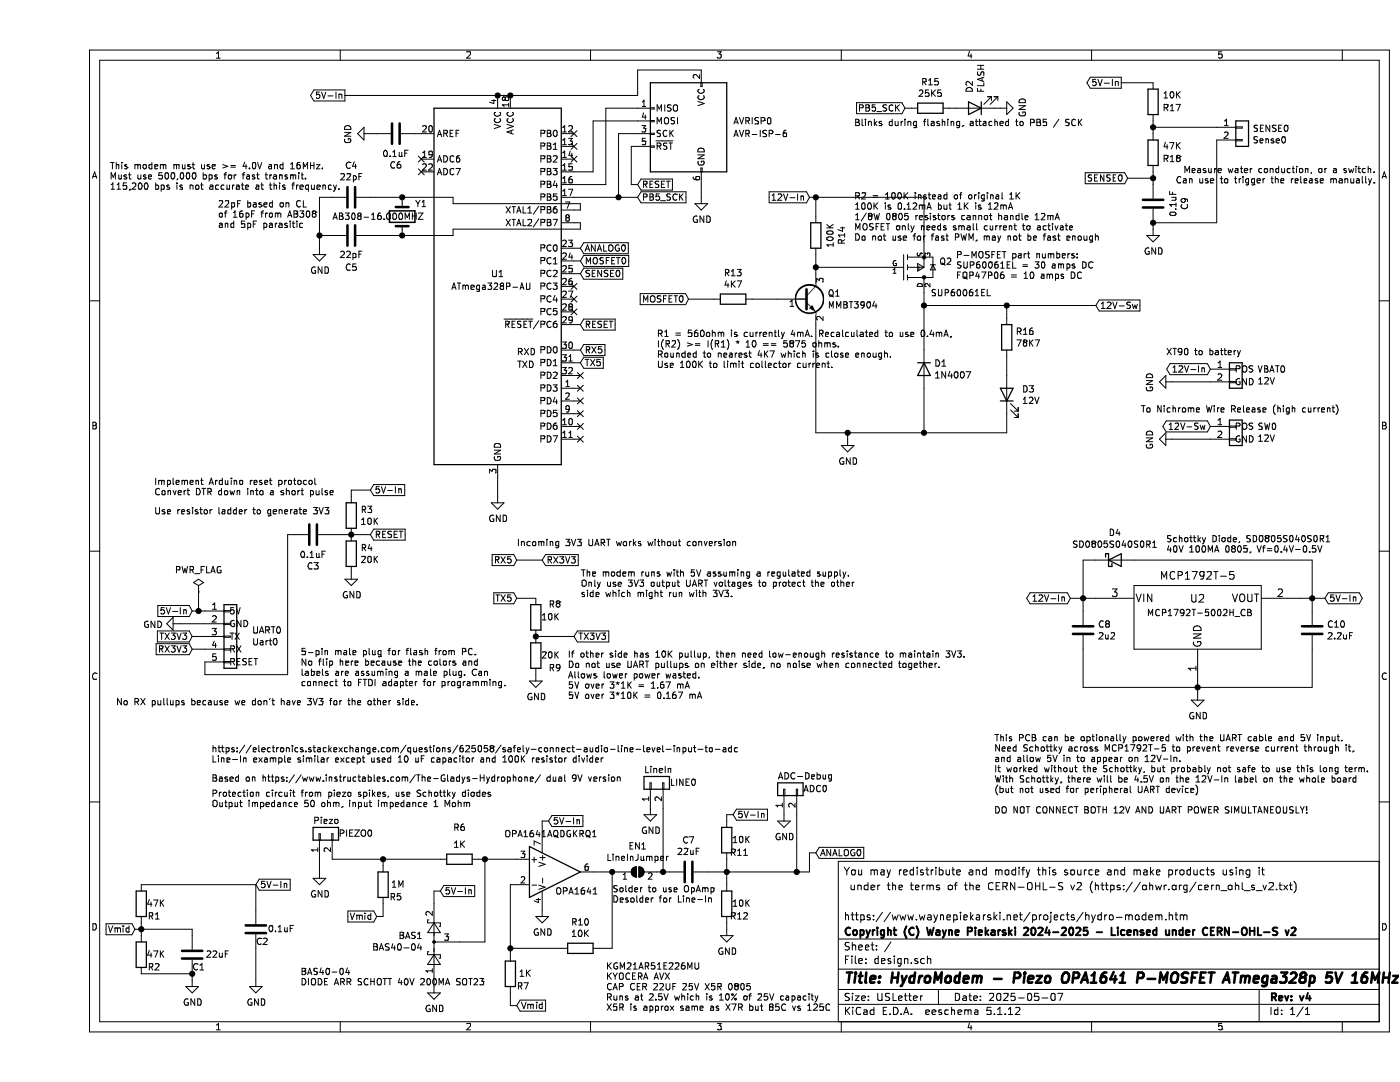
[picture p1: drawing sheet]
EESchema Schematic File Version 4
EELAYER 30 0
EELAYER END
$Descr USLetter 11000 8500
encoding utf-8
Sheet 1 1
Title "HydroModem - Piezo OPA1641 P-MOSFET ATmega328p 5V 16MHz"
Date "2025-05-07"
Rev "v4"
Comp "Copyright (C) Wayne Piekarski 2024-2025 - Licensed under CERN-OHL-S v2"
Comment1 "https://www.waynepiekarski.net/projects/hydro-modem.htm"
Comment2 ""
Comment3 " under the terms of the CERN-OHL-S v2 (https://ohwr.org/cern_ohl_s_v2.txt)"
Comment4 "You may redistribute and modify this source and make products using it"
$EndDescr
$Comp
L power:GND #PWR09
U 1 1
P 3600 3900
F 0 "#PWR09" H 3600 3650 50  0001 C CNN
F 1 "GND" H 3605 3727 50  0000 C CNN
F 2 "" H 3600 3900 50  0001 C CNN
F 3 "" H 3600 3900 50  0001 C CNN
	1    3600 3900
	1    0    0    -1  
$EndComp
$Comp
L power:GND #PWR013
U 1 1
P 5200 1550
F 0 "#PWR013" H 5200 1300 50  0001 C CNN
F 1 "GND" H 5205 1377 50  0000 C CNN
F 2 "" H 5200 1550 50  0001 C CNN
F 3 "" H 5200 1550 50  0001 C CNN
	1    5200 1550
	1    0    0    -1  
$EndComp
$Comp
L Connector:AVR-ISP-6 AVRISP0
U 1 1
P 5100 1050
F 0 "AVRISP0" H 4750 1150 50  0000 R CNN
F 1 "AVR-ISP-6" H 4750 1050 50  0000 R CNN
F 2 "Connector_PinHeader_2.54mm:PinHeader_2x03_P2.54mm_Vertical" V 4850 1100 50  0001 C CNN
F 3 "https://www.mill-max.com/catalog/download/2019-03%3A018.3M_0.pdf" H 3825 500 50  0001 C CNN
	1    5100 1050
	-1   0    0    -1  
$EndComp
Wire Wire Line
	4200 1550 4550 1550
Wire Wire Line
	4200 1450 4450 1450
Wire Wire Line
	4200 1350 4350 1350
Wire Wire Line
	4450 1450 4450 850 
Wire Wire Line
	4450 850  4700 850 
Wire Wire Line
	4350 1350 4350 950 
Wire Wire Line
	4350 950  4700 950 
Wire Wire Line
	4700 1150 4650 1150
Wire Wire Line
	4550 1550 4550 1050
Wire Wire Line
	4550 1050 4700 1050
Wire Wire Line
	4700 750  4700 550 
Wire Wire Line
	4700 550  5200 550 
Wire Wire Line
	5200 1450 5200 1550
Text GLabel 4250 2550 2    50   Input ~ 0
RESET
Wire Wire Line
	4250 2550 4200 2550
Text GLabel 4700 1450 2    50   Input ~ 0
RESET
Wire Wire Line
	4650 1150 4650 1450
Wire Wire Line
	4650 1450 4700 1450
Wire Wire Line
	4250 2750 4200 2750
Wire Wire Line
	4250 3450 4200 3450
Wire Wire Line
	4200 3350 4250 3350
Wire Wire Line
	4250 3250 4200 3250
Wire Wire Line
	4200 3150 4250 3150
Wire Wire Line
	4250 3050 4200 3050
Wire Wire Line
	4200 2950 4250 2950
Wire Wire Line
	4250 2850 4200 2850
NoConn ~ 3000 1250
NoConn ~ 3000 1350
NoConn ~ 4200 1050
NoConn ~ 4200 1150
NoConn ~ 4200 1250
Text GLabel 4250 2750 2    50   Input ~ 0
RX5
Text GLabel 4250 2850 2    50   Input ~ 0
TX5
Text Notes 3750 2800 0    50   ~ 0
RXD
Text Notes 3750 2900 0    50   ~ 0
TXD
Text GLabel 1200 5100 0    50   Input ~ 0
RX3V3
Text GLabel 1200 5000 0    50   Input ~ 0
TX3V3
$Comp
L power:GND #PWR01
U 1 1
P 1100 4900
F 0 "#PWR01" H 1100 4650 50  0001 C CNN
F 1 "GND" V 1105 4772 50  0000 R CNN
F 2 "" H 1100 4900 50  0001 C CNN
F 3 "" H 1100 4900 50  0001 C CNN
	1    1100 4900
	0    1    1    0   
$EndComp
Wire Wire Line
	1100 4900 1300 4900
Text GLabel 1200 4800 0    50   Input ~ 0
5V-In
NoConn ~ 4250 2950
NoConn ~ 4250 3050
NoConn ~ 4250 3150
NoConn ~ 4250 3250
NoConn ~ 4250 3350
NoConn ~ 4250 3450
Text GLabel 2600 4200 2    50   Input ~ 0
RESET
Wire Wire Line
	1300 5300 1300 5200
Wire Wire Line
	1200 5000 1300 5000
Wire Wire Line
	1200 4800 1250 4800
Text GLabel 4700 1550 2    50   Input ~ 0
PB5_SCK
Wire Wire Line
	4700 1550 4550 1550
Connection ~ 4550 1550
$Comp
L Device:LED D2
U 1 1
P 7350 850
F 0 "D2" V 7389 732 50  0000 R CNN
F 1 "FLASH" V 7298 732 50  0000 R CNN
F 2 "custom:WP_LED_0805_2012Metric_Pad1.15x1.40mm_HandSolder" H 7350 850 50  0001 C CNN
F 3 "~" H 7350 850 50  0001 C CNN
	1    7350 850 
	-1   0    0    1   
$EndComp
$Comp
L power:GND #PWR017
U 1 1
P 7550 850
F 0 "#PWR017" H 7550 600 50  0001 C CNN
F 1 "GND" H 7555 677 50  0000 C CNN
F 2 "" H 7550 850 50  0001 C CNN
F 3 "" H 7550 850 50  0001 C CNN
	1    7550 850 
	0    -1   -1   0   
$EndComp
Wire Wire Line
	7550 850  7500 850 
Wire Wire Line
	7200 850  7150 850 
Wire Wire Line
	6850 850  6800 850 
Text GLabel 6800 850  0    50   Input ~ 0
PB5_SCK
Text Notes 6400 1000 0    50   ~ 0
Blinks during flashing, attached to PB5 / SCK
$Comp
L Device:Crystal Y1
U 1 1
P 2850 1700
F 0 "Y1" V 2750 1800 50  0000 L CNN
F 1 "AB308-16.000MHZ" V 2850 1150 50  0000 L CNN
F 2 "Crystal:Crystal_Round_D1.0mm_Vertical" H 2850 1700 50  0001 C CNN
F 3 "https://abracon.com/Resonators/ab308.pdf" H 2850 1700 50  0001 C CNN
	1    2850 1700
	0    1    1    0   
$EndComp
$Comp
L power:GND #PWR04
U 1 1
P 2200 1950
F 0 "#PWR04" H 2200 1700 50  0001 C CNN
F 1 "GND" H 2205 1777 50  0000 C CNN
F 2 "" H 2200 1950 50  0001 C CNN
F 3 "" H 2200 1950 50  0001 C CNN
	1    2200 1950
	1    0    0    -1  
$EndComp
$Comp
L Device:C C4
U 1 1
P 2450 1550
F 0 "C4" V 2198 1550 50  0000 C CNN
F 1 "22pF" V 2289 1550 50  0000 C CNN
F 2 "custom:WP_C_0805_2012Metric_Pad1.15x1.40mm_HandSolder" H 2488 1400 50  0001 C CNN
F 3 "~" H 2450 1550 50  0001 C CNN
	1    2450 1550
	0    1    1    0   
$EndComp
$Comp
L Device:C C5
U 1 1
P 2450 1850
F 0 "C5" V 2700 1850 50  0000 C CNN
F 1 "22pF" V 2600 1850 50  0000 C CNN
F 2 "custom:WP_C_0805_2012Metric_Pad1.15x1.40mm_HandSolder" H 2488 1700 50  0001 C CNN
F 3 "~" H 2450 1850 50  0001 C CNN
	1    2450 1850
	0    -1   1    0   
$EndComp
Wire Wire Line
	2300 1850 2200 1850
Wire Wire Line
	2200 1850 2200 1950
Wire Wire Line
	2200 1850 2200 1550
Wire Wire Line
	2200 1550 2300 1550
Connection ~ 2200 1850
Wire Wire Line
	2600 1550 2850 1550
Wire Wire Line
	2850 1850 2600 1850
Wire Wire Line
	3250 1800 3250 1850
Wire Wire Line
	3250 1550 3250 1600
Text Notes 1400 1800 0    50   ~ 0
22pF based on CL\nof 16pF from AB308\nand 5pF parasitic
Text Notes 550  1500 0    50   ~ 0
This modem must use >= 4.0V and 16MHz.\nMust use 500,000 bps for fast transmit.\n115,200 bps is not accurate at this frequency.
Wire Wire Line
	4200 1650 4250 1650
Wire Wire Line
	4250 1650 4250 1600
Wire Wire Line
	4250 1600 3250 1600
Wire Wire Line
	3250 1800 4250 1800
Wire Wire Line
	4250 1800 4250 1750
Wire Wire Line
	4250 1750 4200 1750
Wire Wire Line
	3600 3750 3600 3900
Wire Wire Line
	2850 1550 3250 1550
Connection ~ 2850 1550
Wire Wire Line
	2850 1850 3250 1850
Connection ~ 2850 1850
$Comp
L power:PWR_FLAG #FLG01
U 1 1
P 1250 4650
F 0 "#FLG01" H 1250 4725 50  0001 C CNN
F 1 "PWR_FLAG" H 1250 4823 50  0000 C CNN
F 2 "" H 1250 4650 50  0001 C CNN
F 3 "~" H 1250 4650 50  0001 C CNN
	1    1250 4650
	1    0    0    -1  
$EndComp
Wire Wire Line
	1250 4650 1250 4800
Connection ~ 1250 4800
Wire Wire Line
	1250 4800 1300 4800
Text GLabel 2600 3850 2    50   Input ~ 0
5V-In
$Comp
L Device:R R3
U 1 1
P 2450 4050
F 0 "R3" H 2520 4096 50  0000 L CNN
F 1 "10K" H 2520 4005 50  0000 L CNN
F 2 "custom:WP_R_0805_2012Metric_Pad1.15x1.40mm_HandSolder" V 2380 4050 50  0001 C CNN
F 3 "~" H 2450 4050 50  0001 C CNN
	1    2450 4050
	1    0    0    -1  
$EndComp
$Comp
L Device:C C3
U 1 1
P 2150 4200
F 0 "C3" V 1898 4200 50  0000 C CNN
F 1 "0.1uF" V 1989 4200 50  0000 C CNN
F 2 "custom:WP_C_0805_2012Metric_Pad1.15x1.40mm_HandSolder" H 2188 4050 50  0001 C CNN
F 3 "~" H 2150 4200 50  0001 C CNN
	1    2150 4200
	0    -1   -1   0   
$EndComp
Wire Wire Line
	2300 4200 2450 4200
Connection ~ 2450 4200
Wire Wire Line
	2450 4200 2600 4200
Text Notes 900  3900 0    50   ~ 0
Implement Arduino reset protocol\nConvert DTR down into a short pulse
Wire Wire Line
	1950 5300 1950 4200
Wire Wire Line
	1950 4200 2000 4200
Wire Wire Line
	1300 5300 1950 5300
Text GLabel 2400 750  0    50   Output ~ 0
5V-In
$Comp
L Device:C C6
U 1 1
P 2800 1050
F 0 "C6" V 2548 1050 50  0000 C CNN
F 1 "0.1uF" V 2639 1050 50  0000 C CNN
F 2 "custom:WP_C_0805_2012Metric_Pad1.15x1.40mm_HandSolder" H 2838 900 50  0001 C CNN
F 3 "~" H 2800 1050 50  0001 C CNN
	1    2800 1050
	0    -1   -1   0   
$EndComp
Wire Wire Line
	2400 750  3600 750 
Connection ~ 3600 750 
Wire Wire Line
	3700 750  4700 750 
Wire Wire Line
	3600 750  3700 750 
Connection ~ 3700 750 
$Comp
L MCU_Microchip_ATmega:ATmega328P-AU U1
U 1 1
P 3600 2250
F 0 "U1" H 3600 2350 50  0000 C CNN
F 1 "ATmega328P-AU" H 3550 2250 50  0000 C CNN
F 2 "Package_QFP:TQFP-32_7x7mm_P0.8mm" H 3600 2250 50  0001 C CIN
F 3 "http://ww1.microchip.com/downloads/en/DeviceDoc/ATmega328_P%20AVR%20MCU%20with%20picoPower%20Technology%20Data%20Sheet%2040001984A.pdf" H 3600 2250 50  0001 C CNN
	1    3600 2250
	1    0    0    -1  
$EndComp
Wire Wire Line
	3000 1050 2950 1050
$Comp
L power:GND #PWR07
U 1 1
P 2600 1050
F 0 "#PWR07" H 2600 800 50  0001 C CNN
F 1 "GND" H 2605 877 50  0000 C CNN
F 2 "" H 2600 1050 50  0001 C CNN
F 3 "" H 2600 1050 50  0001 C CNN
	1    2600 1050
	0    1    1    0   
$EndComp
Wire Wire Line
	2600 1050 2650 1050
$Comp
L Device:R R15
U 1 1
P 7000 850
F 0 "R15" V 6793 850 50  0000 C CNN
F 1 "25K5" V 6884 850 50  0000 C CNN
F 2 "custom:WP_R_0805_2012Metric_Pad1.15x1.40mm_HandSolder" V 6930 850 50  0001 C CNN
F 3 "~" H 7000 850 50  0001 C CNN
	1    7000 850 
	0    1    1    0   
$EndComp
Text Notes 4250 4700 0    50   ~ 0
The modem runs with 5V assuming a regulated supply.\nOnly use 3V3 output UART voltages to protect the other\nside which might run with 3V3.
Text GLabel 3750 4400 0    50   Input ~ 0
RX5
Text GLabel 3950 4400 2    50   Input ~ 0
RX3V3
Wire Wire Line
	3750 4400 3950 4400
Text GLabel 4200 5000 2    50   Input ~ 0
TX3V3
Text GLabel 3750 4700 0    50   Input ~ 0
TX5
$Comp
L Device:R R8
U 1 1
P 3900 4850
F 0 "R8" H 3750 4750 50  0000 C CNN
F 1 "10K" H 3784 4850 50  0000 C CNN
F 2 "custom:WP_R_0805_2012Metric_Pad1.15x1.40mm_HandSolder" V 3830 4850 50  0001 C CNN
F 3 "~" H 3900 4850 50  0001 C CNN
	1    3900 4850
	-1   0    0    1   
$EndComp
$Comp
L Device:R R9
U 1 1
P 3900 5150
F 0 "R9" H 3750 5250 50  0000 C CNN
F 1 "20K" H 3784 5150 50  0000 C CNN
F 2 "custom:WP_R_0805_2012Metric_Pad1.15x1.40mm_HandSolder" V 3830 5150 50  0001 C CNN
F 3 "~" H 3900 5150 50  0001 C CNN
	1    3900 5150
	-1   0    0    1   
$EndComp
Wire Wire Line
	3750 4700 3900 4700
Wire Wire Line
	3900 5000 4200 5000
Connection ~ 3900 5000
$Comp
L power:GND #PWR010
U 1 1
P 3900 5300
F 0 "#PWR010" H 3900 5050 50  0001 C CNN
F 1 "GND" H 3905 5127 50  0000 C CNN
F 2 "" H 3900 5300 50  0001 C CNN
F 3 "" H 3900 5300 50  0001 C CNN
	1    3900 5300
	1    0    0    -1  
$EndComp
Text Notes 4150 5500 0    50   ~ 0
If other side has 10K pullup, then need low-enough resistance to maintain 3V3.\nDo not use UART pullups on either side, no noise when connected together.\nAllows lower power wasted.\n5V over 3*1K = 1.67 mA\n5V over 3*10K = 0.167 mA
Text Notes 3750 4300 0    50   ~ 0
Incoming 3V3 UART works without conversion
$Comp
L Device:R R4
U 1 1
P 2450 4350
F 0 "R4" H 2520 4396 50  0000 L CNN
F 1 "20K" H 2520 4305 50  0000 L CNN
F 2 "custom:WP_R_0805_2012Metric_Pad1.15x1.40mm_HandSolder" V 2380 4350 50  0001 C CNN
F 3 "~" H 2450 4350 50  0001 C CNN
	1    2450 4350
	1    0    0    -1  
$EndComp
Wire Wire Line
	1200 5100 1300 5100
Text Notes 600  5550 0    50   ~ 0
No RX pullups because we don't have 3V3 for the other side.
Wire Wire Line
	2600 3850 2450 3850
Wire Wire Line
	2450 3850 2450 3900
$Comp
L power:GND #PWR06
U 1 1
P 2450 4500
F 0 "#PWR06" H 2450 4250 50  0001 C CNN
F 1 "GND" H 2455 4327 50  0000 C CNN
F 2 "" H 2450 4500 50  0001 C CNN
F 3 "" H 2450 4500 50  0001 C CNN
	1    2450 4500
	1    0    0    -1  
$EndComp
Text Notes 900  4050 0    50   ~ 0
Use resistor ladder to generate 3V3
Text Notes 1350 6150 0    50   ~ 0
Based on https://www.instructables.com/The-Gladys-Hydrophone/ dual 9V version
$Comp
L Device:R R12
U 1 1
P 5400 7100
F 0 "R12" H 5300 7200 50  0000 C CNN
F 1 "10K" H 5284 7100 50  0000 C CNN
F 2 "custom:WP_R_0805_2012Metric_Pad1.15x1.40mm_HandSolder" V 5330 7100 50  0001 C CNN
F 3 "~" H 5400 7100 50  0001 C CNN
	1    5400 7100
	-1   0    0    1   
$EndComp
$Comp
L Device:R R11
U 1 1
P 5400 6600
F 0 "R11" H 5300 6700 50  0000 C CNN
F 1 "10K" H 5284 6600 50  0000 C CNN
F 2 "custom:WP_R_0805_2012Metric_Pad1.15x1.40mm_HandSolder" V 5330 6600 50  0001 C CNN
F 3 "~" H 5400 6600 50  0001 C CNN
	1    5400 6600
	-1   0    0    1   
$EndComp
$Comp
L Device:R R10
U 1 1
P 4250 7450
F 0 "R10" V 4043 7450 50  0000 C CNN
F 1 "10K" V 4134 7450 50  0000 C CNN
F 2 "custom:WP_R_0805_2012Metric_Pad1.15x1.40mm_HandSolder" V 4180 7450 50  0001 C CNN
F 3 "~" H 4250 7450 50  0001 C CNN
	1    4250 7450
	0    1    1    0   
$EndComp
$Comp
L Connector_Generic:Conn_01x02 PIEZO0
U 1 1
P 2200 6550
F 0 "PIEZO0" V 2200 6400 50  0000 R CNN
F 1 "Piezo" V 2300 6600 50  0000 R CNN
F 2 "custom:WP_PinSocket_1x02_P2.54mm_Vertical" H 2200 6550 50  0001 C CNN
F 3 "~" H 2200 6550 50  0001 C CNN
	1    2200 6550
	0    -1   -1   0   
$EndComp
Text GLabel 6100 6700 2    50   Input ~ 0
ANALOG0
Text Notes 1350 6350 0    50   ~ 0
Protection circuit from piezo spikes, use Schottky diodes\nOutput impedance 50 ohm, input impedance 1 Mohm
Text GLabel 4250 1950 2    50   Input ~ 0
ANALOG0
Wire Wire Line
	4200 1950 4250 1950
NoConn ~ 4200 2250
NoConn ~ 4200 2350
NoConn ~ 4200 2450
$Comp
L Amplifier_Operational:OPA1641 OPA1641
U 1 1
P 4050 6850
F 0 "OPA1641" H 4050 6700 50  0000 L CNN
F 1 "OPA1641AQDGKRQ1" H 3650 7150 50  0000 L CNN
F 2 "Package_SO:VSSOP-8_3.0x3.0mm_P0.65mm" H 4050 6850 50  0001 C CNN
F 3 "http://www.ti.com/lit/ds/symlink/opa1641.pdf" H 4050 6850 50  0001 C CNN
	1    4050 6850
	1    0    0    -1  
$EndComp
Text GLabel 4000 6450 2    50   Input ~ 0
5V-In
$Comp
L power:GND #PWR011
U 1 1
P 3950 7150
F 0 "#PWR011" H 3950 6900 50  0001 C CNN
F 1 "GND" H 3955 6977 50  0000 C CNN
F 2 "" H 3950 7150 50  0001 C CNN
F 3 "" H 3950 7150 50  0001 C CNN
	1    3950 7150
	1    0    0    -1  
$EndComp
$Comp
L Device:C C7
U 1 1
P 5100 6850
F 0 "C7" V 4848 6850 50  0000 C CNN
F 1 "22uF" V 4939 6850 50  0000 C CNN
F 2 "custom:WP_C_0805_2012Metric_Pad1.15x1.40mm_HandSolder" H 5138 6700 50  0001 C CNN
F 3 "~" H 5100 6850 50  0001 C CNN
	1    5100 6850
	0    1    1    0   
$EndComp
Wire Wire Line
	4350 6850 4500 6850
$Comp
L Device:R R7
U 1 1
P 3700 7650
F 0 "R7" H 3600 7750 50  0000 C CNN
F 1 "1K" H 3584 7650 50  0000 C CNN
F 2 "custom:WP_R_0805_2012Metric_Pad1.15x1.40mm_HandSolder" V 3630 7650 50  0001 C CNN
F 3 "~" H 3700 7650 50  0001 C CNN
	1    3700 7650
	-1   0    0    1   
$EndComp
Wire Wire Line
	4850 6850 4900 6850
Wire Wire Line
	4400 7450 4500 7450
Wire Wire Line
	4500 6850 4500 7450
Wire Wire Line
	4100 7450 3700 7450
Wire Wire Line
	3700 7450 3700 7500
Wire Wire Line
	3750 6950 3700 6950
Wire Wire Line
	3700 6950 3700 7450
Connection ~ 3700 7450
$Comp
L Device:R R6
U 1 1
P 3300 6750
F 0 "R6" V 3050 6750 50  0000 C CNN
F 1 "1K" V 3184 6750 50  0000 C CNN
F 2 "custom:WP_R_0805_2012Metric_Pad1.15x1.40mm_HandSolder" V 3230 6750 50  0001 C CNN
F 3 "~" H 3300 6750 50  0001 C CNN
	1    3300 6750
	0    1    1    0   
$EndComp
Wire Wire Line
	3500 6750 3450 6750
Wire Wire Line
	3500 6750 3750 6750
Connection ~ 3500 6750
Text GLabel 3150 7000 2    50   Input ~ 0
5V-In
Wire Wire Line
	3150 7000 3100 7000
$Comp
L Device:R R5
U 1 1
P 2700 6950
F 0 "R5" H 2600 7050 50  0000 C CNN
F 1 "1M" H 2584 6950 50  0000 C CNN
F 2 "custom:WP_R_0805_2012Metric_Pad1.15x1.40mm_HandSolder" V 2630 6950 50  0001 C CNN
F 3 "~" H 2700 6950 50  0001 C CNN
	1    2700 6950
	-1   0    0    1   
$EndComp
Text GLabel 3750 7900 2    50   Input ~ 0
Vmid
Wire Wire Line
	3750 7900 3700 7900
Wire Wire Line
	3700 7800 3700 7900
$Comp
L power:GND #PWR08
U 1 1
P 3100 7750
F 0 "#PWR08" H 3100 7500 50  0001 C CNN
F 1 "GND" H 3105 7577 50  0000 C CNN
F 2 "" H 3100 7750 50  0001 C CNN
F 3 "" H 3100 7750 50  0001 C CNN
	1    3100 7750
	1    0    0    -1  
$EndComp
Wire Wire Line
	3500 6750 3500 7400
Text GLabel 2650 7200 0    50   Input ~ 0
Vmid
Wire Wire Line
	2650 7200 2700 7200
Wire Wire Line
	2700 7200 2700 7100
Wire Wire Line
	3150 6750 2700 6750
Wire Wire Line
	2700 6750 2700 6800
Wire Wire Line
	2300 6750 2700 6750
Connection ~ 2700 6750
$Comp
L power:GND #PWR05
U 1 1
P 2200 6850
F 0 "#PWR05" H 2200 6600 50  0001 C CNN
F 1 "GND" H 2205 6677 50  0000 C CNN
F 2 "" H 2200 6850 50  0001 C CNN
F 3 "" H 2200 6850 50  0001 C CNN
	1    2200 6850
	1    0    0    -1  
$EndComp
Wire Wire Line
	2200 6850 2200 6750
Wire Wire Line
	5400 6750 5400 6850
Wire Wire Line
	5400 6850 5250 6850
Wire Wire Line
	5400 6850 5400 6950
Connection ~ 5400 6850
Text GLabel 5450 6400 2    50   Input ~ 0
5V-In
Wire Wire Line
	5450 6400 5400 6400
Wire Wire Line
	5400 6400 5400 6450
$Comp
L power:GND #PWR014
U 1 1
P 5400 7300
F 0 "#PWR014" H 5400 7050 50  0001 C CNN
F 1 "GND" H 5405 7127 50  0000 C CNN
F 2 "" H 5400 7300 50  0001 C CNN
F 3 "" H 5400 7300 50  0001 C CNN
	1    5400 7300
	1    0    0    -1  
$EndComp
Wire Wire Line
	5400 7300 5400 7250
Text GLabel 1700 6950 2    50   Input ~ 0
5V-In
Text GLabel 750  7300 0    50   Input ~ 0
Vmid
$Comp
L Device:R R1
U 1 1
P 800 7100
F 0 "R1" H 700 7200 50  0000 C CNN
F 1 "47K" H 684 7100 50  0000 C CNN
F 2 "custom:WP_R_0805_2012Metric_Pad1.15x1.40mm_HandSolder" V 730 7100 50  0001 C CNN
F 3 "~" H 800 7100 50  0001 C CNN
	1    800  7100
	-1   0    0    1   
$EndComp
$Comp
L Device:R R2
U 1 1
P 800 7500
F 0 "R2" H 700 7600 50  0000 C CNN
F 1 "47K" H 684 7500 50  0000 C CNN
F 2 "custom:WP_R_0805_2012Metric_Pad1.15x1.40mm_HandSolder" V 730 7500 50  0001 C CNN
F 3 "~" H 800 7500 50  0001 C CNN
	1    800  7500
	-1   0    0    1   
$EndComp
Wire Wire Line
	800  7250 800  7300
Wire Wire Line
	800  7300 750  7300
Wire Wire Line
	800  7300 800  7350
Connection ~ 800  7300
$Comp
L power:GND #PWR02
U 1 1
P 1200 7700
F 0 "#PWR02" H 1200 7450 50  0001 C CNN
F 1 "GND" H 1205 7527 50  0000 C CNN
F 2 "" H 1200 7700 50  0001 C CNN
F 3 "" H 1200 7700 50  0001 C CNN
	1    1200 7700
	1    0    0    -1  
$EndComp
Wire Wire Line
	1200 7700 1200 7650
Wire Wire Line
	1200 7650 800  7650
$Comp
L Device:C C2
U 1 1
P 1700 7300
F 0 "C2" H 1650 7400 50  0000 C CNN
F 1 "0.1uF" H 1500 7300 50  0000 C CNN
F 2 "custom:WP_C_0805_2012Metric_Pad1.15x1.40mm_HandSolder" H 1738 7150 50  0001 C CNN
F 3 "~" H 1700 7300 50  0001 C CNN
	1    1700 7300
	-1   0    0    1   
$EndComp
Connection ~ 1200 7650
$Comp
L Device:C C1
U 1 1
P 1200 7500
F 0 "C1" H 1150 7600 50  0000 C CNN
F 1 "22uF" H 1000 7500 50  0000 C CNN
F 2 "custom:WP_C_0805_2012Metric_Pad1.15x1.40mm_HandSolder" H 1238 7350 50  0001 C CNN
F 3 "~" H 1200 7500 50  0001 C CNN
	1    1200 7500
	-1   0    0    1   
$EndComp
Wire Wire Line
	1200 7350 1200 7300
Wire Wire Line
	1200 7300 800  7300
$Comp
L power:GND #PWR03
U 1 1
P 1700 7700
F 0 "#PWR03" H 1700 7450 50  0001 C CNN
F 1 "GND" H 1705 7527 50  0000 C CNN
F 2 "" H 1700 7700 50  0001 C CNN
F 3 "" H 1700 7700 50  0001 C CNN
	1    1700 7700
	1    0    0    -1  
$EndComp
Wire Wire Line
	800  6950 1700 6950
Wire Wire Line
	1700 7700 1700 7450
Wire Wire Line
	1700 7150 1700 6950
Text Notes 1350 6000 0    50   ~ 0
https://electronics.stackexchange.com/questions/625058/safely-connect-audio-line-level-input-to-adc\nLine-In example similar except used 10 uF capacitor and 100K resistor divider
$Comp
L Connector_Generic:Conn_01x02 LINE0
U 1 1
P 4800 6150
F 0 "LINE0" V 4800 6000 50  0000 R CNN
F 1 "LineIn" V 4900 6200 50  0000 R CNN
F 2 "custom:WP_PinSocket_1x02_P2.54mm_Vertical" H 4800 6150 50  0001 C CNN
F 3 "~" H 4800 6150 50  0001 C CNN
	1    4800 6150
	0    -1   -1   0   
$EndComp
$Comp
L Jumper:SolderJumper_2_Open EN1
U 1 1
P 4700 6850
F 0 "EN1" H 4700 7055 50  0000 C CNN
F 1 "LineInJumper" H 4700 6964 50  0000 C CNN
F 2 "Jumper:SolderJumper-2_P1.3mm_Open_Pad1.0x1.5mm" H 4700 6850 50  0001 C CNN
F 3 "~" H 4700 6850 50  0001 C CNN
	1    4700 6850
	1    0    0    -1  
$EndComp
Wire Wire Line
	4900 6350 4900 6850
Connection ~ 4900 6850
Wire Wire Line
	4900 6850 4950 6850
$Comp
L power:GND #PWR012
U 1 1
P 4800 6350
F 0 "#PWR012" H 4800 6100 50  0001 C CNN
F 1 "GND" H 4805 6177 50  0000 C CNN
F 2 "" H 4800 6350 50  0001 C CNN
F 3 "" H 4800 6350 50  0001 C CNN
	1    4800 6350
	1    0    0    -1  
$EndComp
Wire Wire Line
	4550 6850 4500 6850
Connection ~ 4500 6850
$Comp
L Connector_Generic:Conn_01x02 ADC0
U 1 1
P 5850 6200
F 0 "ADC0" V 5850 6050 50  0000 R CNN
F 1 "ADC-Debug" V 5950 6250 50  0000 R CNN
F 2 "custom:WP_PinSocket_1x02_P2.54mm_Vertical" H 5850 6200 50  0001 C CNN
F 3 "~" H 5850 6200 50  0001 C CNN
	1    5850 6200
	0    -1   -1   0   
$EndComp
Wire Wire Line
	5400 6850 5950 6850
Wire Wire Line
	5950 6400 5950 6850
Connection ~ 5950 6850
$Comp
L power:GND #PWR015
U 1 1
P 5850 6400
F 0 "#PWR015" H 5850 6150 50  0001 C CNN
F 1 "GND" H 5855 6227 50  0000 C CNN
F 2 "" H 5850 6400 50  0001 C CNN
F 3 "" H 5850 6400 50  0001 C CNN
	1    5850 6400
	1    0    0    -1  
$EndComp
Text Notes 4450 7950 0    50   ~ 0
KGM21AR51E226MU\nKYOCERA AVX\nCAP CER 22UF 25V X5R 0805\nRuns at 2.5V which is 10% of 25V capacity\nX5R is approx same as X7R but 85C vs 125C
Wire Wire Line
	3950 6550 3950 6450
Wire Wire Line
	3950 6450 4000 6450
Text Notes 4500 7100 0    50   ~ 0
Solder to use OpAmp\nDesolder for Line-In
$Comp
L Diode:BAS40-04 BAS1
U 1 1
P 3200 7400
F 0 "BAS1" V 3246 7587 50  0000 L CNN
F 1 "BAS40-04" V 3155 7587 50  0000 L CNN
F 2 "Package_TO_SOT_SMD:SOT-23" H 2950 7700 50  0001 L CNN
F 3 "http://www.vishay.com/docs/85701/bas40v.pdf" H 3080 7500 50  0001 C CNN
	1    3200 7400
	0    -1   -1   0   
$EndComp
Wire Wire Line
	3300 7400 3500 7400
Wire Wire Line
	3100 7000 3100 7100
Wire Wire Line
	3100 7700 3100 7750
Text Notes 2050 7750 0    50   ~ 0
BAS40-04\nDIODE ARR SCHOTT 40V 200MA SOT23
$Comp
L power:GND #PWR016
U 1 1
P 6350 3450
F 0 "#PWR016" H 6350 3200 50  0001 C CNN
F 1 "GND" H 6355 3277 50  0000 C CNN
F 2 "" H 6350 3450 50  0001 C CNN
F 3 "" H 6350 3450 50  0001 C CNN
	1    6350 3450
	1    0    0    -1  
$EndComp
$Comp
L Device:R R13
U 1 1
P 5450 2350
F 0 "R13" V 5243 2350 50  0000 C CNN
F 1 "4K7" V 5334 2350 50  0000 C CNN
F 2 "custom:WP_R_0805_2012Metric_Pad1.15x1.40mm_HandSolder" V 5380 2350 50  0001 C CNN
F 3 "~" H 5450 2350 50  0001 C CNN
	1    5450 2350
	0    1    1    0   
$EndComp
Text GLabel 6050 1550 0    50   Input ~ 0
12V-In
$Comp
L Device:R R16
U 1 1
P 7600 2650
F 0 "R16" H 7670 2696 50  0000 L CNN
F 1 "78K7" H 7670 2605 50  0000 L CNN
F 2 "custom:WP_R_0805_2012Metric_Pad1.15x1.40mm_HandSolder" V 7530 2650 50  0001 C CNN
F 3 "~" H 7600 2650 50  0001 C CNN
	1    7600 2650
	1    0    0    -1  
$EndComp
$Comp
L Device:LED D3
U 1 1
P 7600 3100
F 0 "D3" V 7639 2982 50  0000 R CNN
F 1 "12V" V 7548 2982 50  0000 R CNN
F 2 "custom:WP_LED_0805_2012Metric_Pad1.15x1.40mm_HandSolder" H 7600 3100 50  0001 C CNN
F 3 "~" H 7600 3100 50  0001 C CNN
	1    7600 3100
	0    -1   -1   0   
$EndComp
Text GLabel 8300 2400 2    50   Input ~ 0
12V-Sw
$Comp
L Diode:1N4007 D1
U 1 1
P 6950 2900
F 0 "D1" V 6904 2979 50  0000 L CNN
F 1 "1N4007" V 6995 2979 50  0000 L CNN
F 2 "custom:WP_D_SOD-123" H 6950 2725 50  0001 C CNN
F 3 "http://www.vishay.com/docs/88503/1n4001.pdf" H 6950 2900 50  0001 C CNN
	1    6950 2900
	0    1    1    0   
$EndComp
$Comp
L Transistor_BJT:MMBT3904 Q1
U 1 1
P 6000 2350
F 0 "Q1" H 6191 2396 50  0000 L CNN
F 1 "MMBT3904" H 6191 2305 50  0000 L CNN
F 2 "custom:WP_SOT-23" H 6200 2275 50  0001 L CIN
F 3 "https://www.fairchildsemi.com/datasheets/2N/2N3904.pdf" H 6000 2350 50  0001 L CNN
	1    6000 2350
	1    0    0    -1  
$EndComp
$Comp
L custom:WP_FQP47P06 Q2
U 1 1
P 6550 2100
F 0 "Q2" H 7068 2146 50  0000 L CNN
F 1 "SUP60061EL" H 7000 1900 50  0000 L CNN
F 2 "custom:WP_MOSFET_TO-220-3_Vertical" H 6550 2600 50  0001 L CNN
F 3 "https://www.mouser.com/datasheet/2/308/1/FQP47P06_D-2313837.pdf" H 6550 2700 50  0001 L CNN
F 4 "Trans" H 6550 2800 50  0001 L CNN "category"
F 5 "MOSFET P-CH 60V 47A TO-220" H 6550 2900 50  0001 L CNN "digikey description"
F 6 "FQP47P06-ND" H 6550 3000 50  0001 L CNN "digikey part number"
F 7 "TO-220" H 6550 3100 50  0001 L CNN "ipc land pattern name"
F 8 "yes" H 6550 3200 50  0001 L CNN "lead free"
F 9 "acd61957a0d81163" H 6550 3300 50  0001 L CNN "library id"
F 10 "Fairchild" H 6550 3400 50  0001 L CNN "manufacturer"
F 11 "512-FQP47P06" H 6550 3500 50  0001 L CNN "mouser part number"
F 12 "TO220B03" H 6550 3600 50  0001 L CNN "package"
F 13 "yes" H 6550 3700 50  0001 L CNN "rohs"
F 14 "+175°C" H 6550 3800 50  0001 L CNN "temperature range high"
F 15 "-55°C" H 6550 3900 50  0001 L CNN "temperature range low"
	1    6550 2100
	1    0    0    -1  
$EndComp
Wire Wire Line
	5800 2350 5600 2350
$Comp
L Device:R R14
U 1 1
P 6100 1850
F 0 "R14" V 5893 1850 50  0000 C CNN
F 1 "100K" V 5984 1850 50  0000 C CNN
F 2 "custom:WP_R_0805_2012Metric_Pad1.15x1.40mm_HandSolder" V 6030 1850 50  0001 C CNN
F 3 "~" H 6100 1850 50  0001 C CNN
	1    6100 1850
	-1   0    0    1   
$EndComp
Wire Wire Line
	6100 1550 6100 1700
Wire Wire Line
	6100 2000 6100 2100
Wire Wire Line
	6650 2100 6100 2100
Connection ~ 6100 2100
Wire Wire Line
	6100 2100 6100 2150
Wire Wire Line
	6100 1550 6950 1550
Wire Wire Line
	6950 1900 6950 1550
Wire Wire Line
	6050 1550 6100 1550
Connection ~ 6100 1550
Wire Wire Line
	6950 2400 6950 2300
Wire Wire Line
	6950 2750 6950 2400
Connection ~ 6950 2400
Wire Wire Line
	6950 3050 6950 3400
Wire Wire Line
	7600 2800 7600 2950
Wire Wire Line
	7600 3250 7600 3400
Wire Wire Line
	6950 2400 7600 2400
Wire Wire Line
	7600 2500 7600 2400
Connection ~ 7600 2400
Wire Wire Line
	6950 3400 7600 3400
Connection ~ 6950 3400
Wire Wire Line
	6100 3400 6350 3400
Wire Wire Line
	6100 2550 6100 3400
Wire Wire Line
	6350 3450 6350 3400
Connection ~ 6350 3400
Wire Wire Line
	6350 3400 6950 3400
$Comp
L custom:WP_RS232_Conn_01x05 UART0
U 1 1
P 1500 5000
F 0 "UART0" H 1669 5050 50  0000 L CNN
F 1 "Uart0" H 1669 4959 50  0000 L CNN
F 2 "custom:WP_Serial_5P_M" H 1500 5000 50  0001 C CNN
F 3 "~" H 1500 5000 50  0001 C CNN
	1    1500 5000
	1    0    0    -1  
$EndComp
Wire Wire Line
	7600 2400 8300 2400
Text Notes 6400 1900 0    50   ~ 0
R2 = 100K instead of original 1K\n100K is 0.12mA but 1K is 12mA\n1/8W 0805 resistors cannot handle 12mA\nMOSFET only needs small current to activate\nDo not use for fast PWM, may not be fast enough
Text Notes 4850 2900 0    50   ~ 0
R1 = 560ohm is currently 4mA. Recalculated to use 0.4mA,\nI(R2) >= I(R1) * 10 == 5875 ohms.\nRounded to nearest 4K7 which is close enough.\nUse 100K to limit collector current.
Text Notes 2050 5400 0    50   ~ 0
5-pin male plug for flash from PC.\nNo flip here because the colors and\nlabels are assuming a male plug. Can\nconnect to FTDI adapter for programming.
Text GLabel 5100 2350 0    50   Input ~ 0
MOSFET0
Text GLabel 8550 1400 0    50   Input ~ 0
SENSE0
Text GLabel 8500 650  0    50   Output ~ 0
5V-In
$Comp
L Device:R R17
U 1 1
P 8750 800
F 0 "R17" H 8600 850 50  0000 C CNN
F 1 "10K" H 8600 750 50  0000 C CNN
F 2 "custom:WP_R_0805_2012Metric_Pad1.15x1.40mm_HandSolder" V 8680 800 50  0001 C CNN
F 3 "~" H 8750 800 50  0001 C CNN
	1    8750 800 
	-1   0    0    1   
$EndComp
Text Notes 10500 1450 2    50   ~ 0
Measure water conduction, or a switch.\nCan use to trigger the release manually.
$Comp
L Connector_Generic:Conn_01x02 SENSE0
U 1 1
P 9450 1000
F 0 "SENSE0" H 9530 992 50  0000 L CNN
F 1 "Sense0" H 9530 901 50  0000 L CNN
F 2 "custom:WP_Power_PinHeader_1x02_P2.54mm_Vertical" H 9450 1000 50  0001 C CNN
F 3 "~" H 9450 1000 50  0001 C CNN
	1    9450 1000
	1    0    0    -1  
$EndComp
$Comp
L custom:WP_Power_Conn_01x02 VBAT0
U 1 1
P 9400 2900
F 0 "VBAT0" H 9568 2900 50  0000 L CNN
F 1 "12V" H 9568 2809 50  0000 L CNN
F 2 "custom:WP_TerminalBlock_16AWG_bornier-2_P5.08mm" H 9400 2900 50  0001 C CNN
F 3 "~" H 9400 2900 50  0001 C CNN
	1    9400 2900
	1    0    0    -1  
$EndComp
Text GLabel 9200 2900 0    50   BiDi ~ 0
12V-In
$Comp
L power:GND #PWR019
U 1 1
P 8900 3000
F 0 "#PWR019" H 8900 2750 50  0001 C CNN
F 1 "GND" H 8905 2827 50  0000 C CNN
F 2 "" H 8900 3000 50  0001 C CNN
F 3 "" H 8900 3000 50  0001 C CNN
	1    8900 3000
	0    1    1    0   
$EndComp
Wire Wire Line
	8900 3000 9200 3000
Text Notes 8850 2800 0    50   ~ 0
XT90 to battery
$Comp
L Device:C C?
U 1 1
P 8200 4950
AR Path="/613EEE93/613F7D4A" Ref="C?"  Part="1" 
AR Path="/613F7D4A" Ref="C8"  Part="1" 
F 0 "C8" H 8315 4996 50  0000 L CNN
F 1 "2u2" H 8315 4905 50  0000 L CNN
F 2 "custom:WP_C_0805_2012Metric_Pad1.15x1.40mm_HandSolder" H 8238 4800 50  0001 C CNN
F 3 "http://datasheets.avx.com/X7RDielectric.pdf" H 8200 4950 50  0001 C CNN
F 4 "https://www.digikey.com/product-detail/en/avx-corporation/08055C104KAT2A/478-1395-1-ND/564427" H 8200 4950 50  0001 C CNN "Digikey"
F 5 "08055C104KAT2A" H 8200 4950 50  0001 C CNN "Part"
F 6 "0.1µF ±10% 50V Ceramic Capacitor X7R 0805 (2012 Metric)" H 8200 4950 50  0001 C CNN "Description"
	1    8200 4950
	1    0    0    -1  
$EndComp
$Comp
L custom:MCP1792T-3302H_CB U?
U 1 1
P 8300 4800
AR Path="/613EEE93/613F7D50" Ref="U?"  Part="1" 
AR Path="/613F7D50" Ref="U2"  Part="1" 
F 0 "U2" H 9100 4900 60  0000 C CNN
F 1 "MCP1792T-5" H 9100 5081 60  0000 C CNN
F 2 "custom:WP_SOT-23" H 9100 5040 60  0001 C CNN
F 3 "" H 8300 4800 60  0000 C CNN
	1    8300 4800
	1    0    0    -1  
$EndComp
$Comp
L Device:C C?
U 1 1
P 10000 4950
AR Path="/613EEE93/613F7D59" Ref="C?"  Part="1" 
AR Path="/613F7D59" Ref="C10"  Part="1" 
F 0 "C10" H 10115 4996 50  0000 L CNN
F 1 "2.2uF" H 10115 4905 50  0000 L CNN
F 2 "custom:WP_C_0805_2012Metric_Pad1.15x1.40mm_HandSolder" H 10038 4800 50  0001 C CNN
F 3 "http://datasheets.avx.com/X7RDielectric.pdf" H 10000 4950 50  0001 C CNN
F 4 "https://www.digikey.com/product-detail/en/avx-corporation/08055C104KAT2A/478-1395-1-ND/564427" H 10000 4950 50  0001 C CNN "Digikey"
F 5 "08055C104KAT2A" H 10000 4950 50  0001 C CNN "Part"
F 6 "0.1µF ±10% 50V Ceramic Capacitor X7R 0805 (2012 Metric)" H 10000 4950 50  0001 C CNN "Description"
	1    10000 4950
	1    0    0    -1  
$EndComp
Text GLabel 8100 4700 0    50   BiDi ~ 0
12V-In
Text GLabel 10100 4700 2    50   BiDi ~ 0
5V-In
Wire Wire Line
	9900 4700 10000 4700
Wire Wire Line
	10000 4800 10000 4700
Connection ~ 10000 4700
Wire Wire Line
	10000 4700 10100 4700
Wire Wire Line
	8200 4800 8200 4700
Wire Wire Line
	8200 4700 8300 4700
Wire Wire Line
	8200 4700 8100 4700
Connection ~ 8200 4700
Wire Wire Line
	10000 5100 10000 5400
Wire Wire Line
	10000 5400 9100 5400
Wire Wire Line
	9100 5400 8200 5400
Wire Wire Line
	8200 5400 8200 5100
Connection ~ 9100 5400
$Comp
L power:GND #PWR?
U 1 1
P 9100 5450
AR Path="/613EEE93/613F7D6E" Ref="#PWR?"  Part="1" 
AR Path="/613F7D6E" Ref="#PWR021"  Part="1" 
F 0 "#PWR021" H 9100 5200 50  0001 C CNN
F 1 "GND" H 9105 5277 50  0000 C CNN
F 2 "" H 9100 5450 50  0001 C CNN
F 3 "" H 9100 5450 50  0001 C CNN
	1    9100 5450
	1    0    0    -1  
$EndComp
Wire Wire Line
	9100 5450 9100 5400
Text Notes 8700 4850 0    50   ~ 0
MCP1792T-5002H_CB
Text Notes 8850 4350 0    50   ~ 0
Schottky Diode, SD0805S040S0R1\n40V 100MA 0805, Vf=0.4V-0.5V
Text Notes 7500 6400 0    50   ~ 0
This PCB can be optionally powered with the UART cable and 5V input.\nNeed Schottky across MCP1792T-5 to prevent reverse current through it,\nand allow 5V in to appear on 12V-In.\nIt worked without the Schottky, but probably not safe to use this long term.\nWith Schottky, there will be 4.5V on the 12V-In label on the whole board\n(but not used for peripheral UART device)\n\nDO NOT CONNECT BOTH 12V AND UART POWER SIMULTANEOUSLY!
$Comp
L Device:D_Schottky D4
U 1 1
P 8450 4400
F 0 "D4" H 8450 4616 50  0000 C CNN
F 1 "SD0805S040S0R1" H 8450 4525 50  0000 C CNN
F 2 "custom:WP_LED_0805_2012Metric_Pad1.15x1.40mm_HandSolder" H 8450 4400 50  0001 C CNN
F 3 "http://datasheets.avx.com/schottky.pdf" H 8450 4400 50  0001 C CNN
F 4 "DIODE SCHOTTKY 40V 100MA 0805" H 8450 4400 50  0001 C CNN "Description"
	1    8450 4400
	1    0    0    -1  
$EndComp
Wire Wire Line
	8600 4400 10000 4400
Wire Wire Line
	10000 4400 10000 4700
Wire Wire Line
	8300 4400 8200 4400
Wire Wire Line
	8200 4400 8200 4700
$Comp
L custom:WP_Power_Conn_01x02 SW0
U 1 1
P 9400 3350
F 0 "SW0" H 9568 3350 50  0000 L CNN
F 1 "12V" H 9568 3259 50  0000 L CNN
F 2 "custom:WP_TerminalBlock_16AWG_bornier-2_P5.08mm" H 9400 3350 50  0001 C CNN
F 3 "~" H 9400 3350 50  0001 C CNN
	1    9400 3350
	1    0    0    -1  
$EndComp
Text GLabel 9200 3350 0    50   BiDi ~ 0
12V-Sw
$Comp
L power:GND #PWR020
U 1 1
P 8900 3450
F 0 "#PWR020" H 8900 3200 50  0001 C CNN
F 1 "GND" H 8905 3277 50  0000 C CNN
F 2 "" H 8900 3450 50  0001 C CNN
F 3 "" H 8900 3450 50  0001 C CNN
	1    8900 3450
	0    1    1    0   
$EndComp
Wire Wire Line
	8900 3450 9200 3450
Text Notes 8650 3250 0    50   ~ 0
To Nichrome Wire Release (high current)
$Comp
L Device:R R18
U 1 1
P 8750 1200
F 0 "R18" H 8600 1250 50  0000 C CNN
F 1 "47K" H 8600 1150 50  0000 C CNN
F 2 "custom:WP_R_0805_2012Metric_Pad1.15x1.40mm_HandSolder" V 8680 1200 50  0001 C CNN
F 3 "~" H 8750 1200 50  0001 C CNN
	1    8750 1200
	-1   0    0    1   
$EndComp
Wire Wire Line
	8500 650  8750 650 
$Comp
L power:GND #PWR018
U 1 1
P 8750 1800
F 0 "#PWR018" H 8750 1550 50  0001 C CNN
F 1 "GND" H 8755 1627 50  0000 C CNN
F 2 "" H 8750 1800 50  0001 C CNN
F 3 "" H 8750 1800 50  0001 C CNN
	1    8750 1800
	1    0    0    -1  
$EndComp
$Comp
L Device:C C9
U 1 1
P 8750 1600
F 0 "C9" V 8498 1600 50  0000 C CNN
F 1 "0.1uF" V 8589 1600 50  0000 C CNN
F 2 "custom:WP_C_0805_2012Metric_Pad1.15x1.40mm_HandSolder" H 8788 1450 50  0001 C CNN
F 3 "~" H 8750 1600 50  0001 C CNN
	1    8750 1600
	-1   0    0    1   
$EndComp
Wire Wire Line
	9250 1000 8750 1000
Wire Wire Line
	8750 1000 8750 950 
Wire Wire Line
	8750 1000 8750 1050
Connection ~ 8750 1000
Wire Wire Line
	8750 1350 8750 1400
Wire Wire Line
	8750 1400 8550 1400
Connection ~ 8750 1400
Wire Wire Line
	8750 1400 8750 1450
Wire Wire Line
	8750 1750 8750 1800
Wire Wire Line
	9250 1100 9250 1750
Wire Wire Line
	9250 1750 8750 1750
Connection ~ 8750 1750
Text Notes 7200 2200 0    50   ~ 0
P-MOSFET part numbers:\nSUP60061EL = 30 amps DC\nFQP47P06 = 10 amps DC
Wire Wire Line
	5100 2350 5300 2350
Text GLabel 4250 2050 2    50   Input ~ 0
MOSFET0
Wire Wire Line
	4250 2050 4200 2050
Text GLabel 4250 2150 2    50   Input ~ 0
SENSE0
Wire Wire Line
	4200 2150 4250 2150
Wire Wire Line
	6100 6700 6050 6700
Wire Wire Line
	6050 6700 6050 6850
Wire Wire Line
	5950 6850 6050 6850
$EndSCHEMATC
